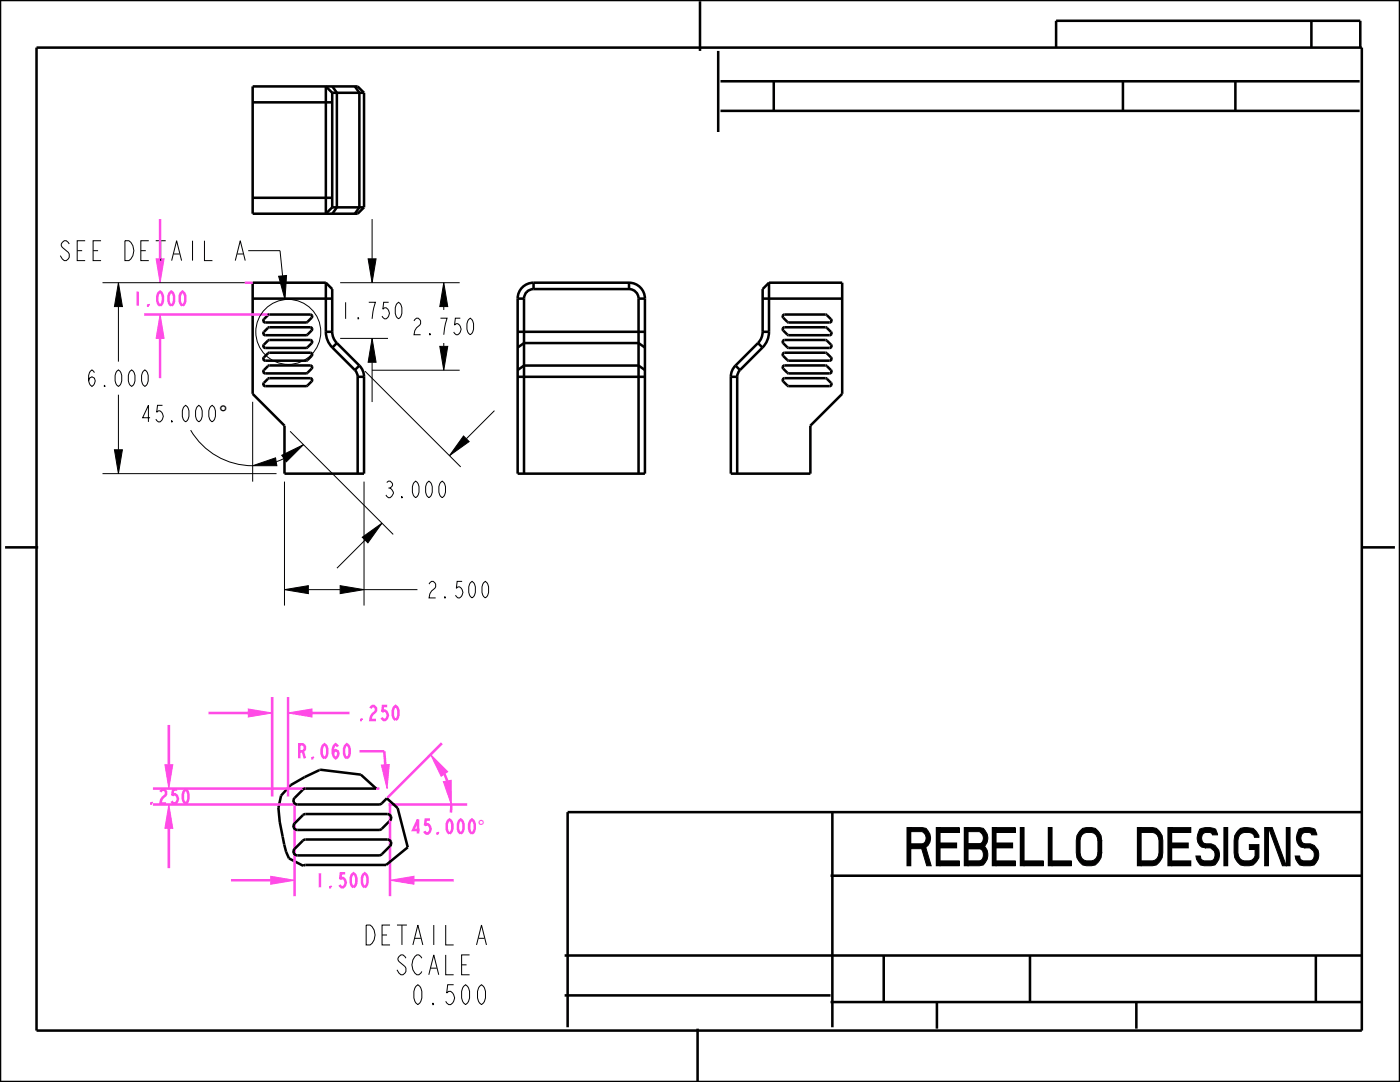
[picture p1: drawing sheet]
<svg xmlns="http://www.w3.org/2000/svg" width="279mm" height="216mm" viewBox="0 0 279 216" stroke-linecap="round" stroke-linejoin="round" font-family="sans-serif">
<path d="M23.6 56.4l.8 4.8h-1.6zM73.5 51.6h1.6l-.8 4.8zM88.6 56.4l.8 4.8h-1.6zM74.3 67.5l.8 4.8h-1.6zM87.8 69.1h1.6l-.8 4.8zM22.8 89.7h1.6l-.8 4.8zM50.4 92.9l4.6-1.5 .3 1.5zM56.2 90.8l4.4-2.1-3.5 3.4zM92.5 87l1.1 1.1-3.9 2.8zM56.8 117.7l4.7-.8v1.6zM67.9 116.9l4.7 .8-4.7 .8zM72.3 107.2l3.9-2.8-2.8 3.9z" fill="#000"/>
<path d="M23.6 56.4l.8 4.8h-1.6zM73.5 51.6h1.6l-.8 4.8zM88.6 56.4l.8 4.8h-1.6zM74.3 67.5l.8 4.8h-1.6zM87.8 69.1h1.6l-.8 4.8zM22.8 89.7h1.6l-.8 4.8zM50.4 92.9l4.6-1.5 .3 1.5zM56.2 90.8l4.4-2.1-3.5 3.4zM92.5 87l1.1 1.1-3.9 2.8zM56.8 117.7l4.7-.8v1.6zM67.9 116.9l4.7 .8-4.7 .8zM72.3 107.2l3.9-2.8-2.8 3.9z" fill="none" stroke="#000" stroke-width=".2"/>
<path d="M88.5 156l1.5-.3 .1 4.8z" fill="#ff4be6"/>
<path d="M88.5 156l1.5-.3 .1 4.8z" fill="none" stroke="#ff4be6" stroke-width=".2"/>
<path d="M85.9 150.6l3.4 3.4-1.3 .9z" fill="#ff4be6"/>
<path d="M85.9 150.6l3.4 3.4-1.3 .9z" fill="none" stroke="#ff4be6" stroke-width=".2"/>
<path d="M77.8 175.7l4.8-.8v1.5z" fill="#ff4be6"/>
<path d="M77.8 175.7l4.8-.8v1.5z" fill="none" stroke="#ff4be6" stroke-width=".2"/>
<path d="M54 174.9l4.8 .8-4.8 .7z" fill="#ff4be6"/>
<path d="M54 174.9l4.8 .8-4.8 .7z" fill="none" stroke="#ff4be6" stroke-width=".2"/>
<path d="M32.9 152.6h1.6l-.8 4.8z" fill="#ff4be6"/>
<path d="M32.9 152.6h1.6l-.8 4.8z" fill="none" stroke="#ff4be6" stroke-width=".2"/>
<path d="M33.7 160.5l.8 4.8h-1.6z" fill="#ff4be6"/>
<path d="M33.7 160.5l.8 4.8h-1.6z" fill="none" stroke="#ff4be6" stroke-width=".2"/>
<path d="M76.1 152.7l1.6-.2-.5 4.9z" fill="#ff4be6"/>
<path d="M76.1 152.7l1.6-.2-.5 4.9z" fill="none" stroke="#ff4be6" stroke-width=".2"/>
<path d="M49.6 141.5l4.7 .8-4.7 .8z" fill="#ff4be6"/>
<path d="M49.6 141.5l4.7 .8-4.7 .8z" fill="none" stroke="#ff4be6" stroke-width=".2"/>
<path d="M57.5 142.3l4.8-.8v1.6z" fill="#ff4be6"/>
<path d="M57.5 142.3l4.8-.8v1.6z" fill="none" stroke="#ff4be6" stroke-width=".2"/>
<path d="M31.2 51.6h1.5l-.7 4.8z" fill="#ff4be6"/>
<path d="M31.2 51.6h1.5l-.7 4.8z" fill="none" stroke="#ff4be6" stroke-width=".2"/>
<path d="M32 62.8l.7 4.7h-1.5z" fill="#ff4be6"/>
<path d="M32 62.8l.7 4.7h-1.5z" fill="none" stroke="#ff4be6" stroke-width=".2"/>
<path d="M55.6 55.1l1.6-.1-.3 4.8z" fill="#000"/>
<g fill="none" stroke="#000" stroke-width=".2">
<path d="M20.5 56.4h28.3M49.5 50h6.4l.5 5M55.6 55.1l1.6-.1-.3 4.8zM67.9 56.4h23.8M74.3 43.7v7.9M23.6 61.2v11M23.6 78.8v10.9M67.9 67.5h9.5M72.8 74.1l19.1 19.1M74.2 73.9h17.5M74.3 72.3v7.9M88.6 61.2v.6"/>
<path d="M88.6 68.4v.7M20.5 94.5h34.7M38 85.8a14.3 14.3 0 0 0 12.4 7.1M50.4 80.2v15.9M56.7 91.5l-1.6 .6M56.8 96.1v24.7M57.9 86.1l20.6 20.5M72.6 96.1v24.7M98.7 81.9l-5.6 5.7M61.5 117.7h6.4M72.6 117.7h10.7M72.9 107.8l-5.7 5.6"/>
<circle cx="57.5" cy="66.2" r="6.5"/>
</g>
<g fill="none" stroke="#000" stroke-width=".51">
<path d="M0 0h279.4v215.9h-279.4zM7.3 9.5h264.5v196.1h-264.5zM66.3 18.5l-1.3-1.3v25.4l1.3-1.2M66.3 18.5v22.9M66.3 18.5h6.3M66.3 17.2l.9 1.3v22.9l-.9 1.2M70.8 17.2l.9 1.3v22.9l-.9 1.2M72.6 18.5l-1.2-1.3h-21v25.4h21l1.2-1.2M72.6 18.5v22.9M139.7 .3v9.9M143.3 10.2v16.1M143.8 16.2h127.6"/>
<path d="M154.4 16.2v5.9M210.8 9.6v-5.5h60.7v5.5M224.1 16.2v5.9M246.5 16.2v5.9M261.7 4.1v5.5M50.4 39.5h15.9M50.4 20.4h15.9M143.8 22.1h127.6M50.4 59.6h15.9M65 56.4h-14.6v22.2l6.4 6.3v9.6h15.8v-19.3M65 56.4v9.8M65 56.4l1.3 1.3v8.5"/>
<path d="M66.3 41.4h6.3M103.3 59.6v34.9h25.4v-34.9M103.3 59.6h1.3M104.6 59.6v34.9M106.5 56.4a3.2 3.2 0 0 0-3.2 3.2M106.5 57.7a1.9 1.9 0 0 0-1.9 1.9M106.5 56.4h19M106.5 56.4v1.3M106.5 57.7h19M125.5 56.4a3.2 3.2 0 0 1 3.2 3.2M125.5 57.7a1.9 1.9 0 0 1 1.9 1.9M125.5 56.4v1.3"/>
<path d="M127.4 59.6h1.3M127.4 59.6v34.9M152.2 59.6h15.9M153.5 56.4h14.6v22.2l-6.4 6.3v9.6h-15.8v-19.3M153.5 56.4l-1.3 1.3v8.5M153.5 56.4v9.8M52.7 63.7l1.1-.9h8.1l.3 .1 .1 .2-.9 1.1-.3 .1h-8.2l-.3-.2zM52.7 71.3l1.1-.9h8.1l.3 .1 .1 .3-.9 1.1-.3 .1h-8.2l-.3-.3zM52.7 73.9l1.1-1h8.1l.3 .1 .1 .3-.9 1.1-.3 .1h-8.2l-.3-.2zM52.7 76.4l1.1-.9h8.1l.3 .1 .1 .2-.9 1.1-.3 .1h-8.2l-.3-.2zM53.5 65.4l.3-.1h8.1l.3 .1 .1 .3-.9 1.1-.3 .1h-8.3l-.2-.2v-.3zM53.5 68l.3-.2h8.1l.3 .2 .1 .2-.9 1.1-.3 .1h-8.3l-.2-.2v-.3z"/>
<path d="M65 66.2a4.4 4.4 0 0 0 1.3 3.2M65 66.2h1.3M66.3 66.2a3.2 3.2 0 0 0 .9 2.3M66.3 69.4l4.5 4.4M67.2 68.5l-.9 .9M67.2 68.5l4.5 4.4M70.8 73.8l.4 .7 .2 .7M71.4 75.2h1.2M71.4 75.2v19.3M71.7 72.9a3.2 3.2 0 0 1 .9 2.3M71.7 72.9l-.9 .9M103.3 75.2h25.4"/>
<path d="M103.3 73.8l1.3-.9h22.8l1.3 .9M103.3 66.2h25.4M103.3 69.4l1.3-.9h22.8l1.3 .9M145.9 75.2h1.2M146.8 72.9a3.2 3.2 0 0 0-.9 2.3M146.8 72.9l.9 .9M147.1 75.2v19.3M147.7 73.8l-.4 .7-.2 .7M151.3 68.5l-4.5 4.4M151.3 68.5l.9 .9M152.2 69.4l-4.5 4.4M152.2 66.2a3.2 3.2 0 0 1-.9 2.3"/>
<path d="M152.2 66.2h1.3M153.5 66.2a4.4 4.4 0 0 1-1.3 3.2M156.3 62.9l.3-.1h8.1l.3 .1 1 1.1-.2 .2-.2 .1h-8.2l-1.1-.9-.1-.3zM156.3 65.4l.3-.1h8.1l.3 .1 1 1.1-.2 .3-.2 .1h-8.2l-1.1-.9-.1-.3zM156.3 68l.3-.2h8.1l.3 .2 1 1-.2 .3-.2 .1h-8.2l-1.1-.9-.1-.3zM156.3 70.5l.3-.1h8.1l.3 .1 1 1.1-.2 .3-.2 .1h-8.2l-1.1-1-.1-.2zM156.3 73l.3-.1h8.1l.3 .1 1 1.1-.2 .3-.2 .1h-8.2l-1.1-.9-.1-.3zM156.3 75.6l.3-.1h8.1l.3 .1 1 1.1-.2 .2-.2 .1h-8.2l-1.1-.9-.1-.3zM1 109.2h6.6M271.8 109.2h6.6M58 156.7l2.8-1.6 3.1-1.5 8.1 1 3.1 2.8h-14.1l-.6 .2-1.6 1.6a.76 .76 0 0 0-.2 .9 .76 .76 0 0 0 .7 .4h16.4l.5-.2 1-1 2.2 1.9 2 7.9-4.3 3.5h-16.1l-.5 .2-2.8-1.5a29.4 29.4 0 0 1-2.1-10.1l.5-2.5zM58.8 169.4l1.6-1.7 .6-.2h16.3a.76 .76 0 0 1 .7 .5 .76 .76 0 0 1-.2 .8l-1.6 1.7-.5 .2h-16.4a.76 .76 0 0 1-.7-.5 .76 .76 0 0 1 .2-.8z"/>
<path d="M60.4 162.7l.6-.3h16.3a.76 .76 0 0 1 .7 .5 .76 .76 0 0 1-.2 .8l-1.6 1.7-.5 .2h-16.4a.76 .76 0 0 1-.7-.5 .76 .76 0 0 1 .2-.8zM165.8 174.7h106.1M166.1 162.1v42.9M271.8 162.1h-158.5v42.9M112.7 198.6h53.1M112.7 190.7h159.2M165.8 199.9h106.1M176.4 190.7v9.2M187 199.9v5.4M205.6 190.7v9.2M226.8 199.9v5.4M262.6 190.7v9.2"/>
<path d="M139.2 205.3v10.6"/>
</g>
<g fill="none" stroke="#ff4be6" stroke-width=".51">
<path d="M32 43.7v7.9M48.8 56.4h1.6M28.8 62.8h25M32 67.5v8M54.3 139.1v19.8M57.5 139.1v19.8M30.5 157.4h30.5M33.7 144.7v7.9M41.6 142.3h8M62.3 142.3h7.4M71.7 149.9h5l.2 2.7M75.1 157.4h.6"/>
<path d="M88.2 148.3l-10.9 10.9M88.7 154.4l.6 1.4M30.5 160.5h28.8M33.7 165.3v7.9M46.1 175.7h7.9M58.8 160.8v18M77.6 160.5h15.6M77.8 160.2v18.6M82.6 175.7h7.9M90.1 160.5l-.1 1.6"/>
</g>
<text font-size="9.9" x="181" y="172.8">REBELLO DESIGNS</text>
<g font-size="5.2">
<text x="11.4" y="52">SEE DETAIL</text>
<text x="46.4" y="52">A</text>
<text x="72.8" y="188.6">DETAIL A</text>
<text x="79.1" y="194.5">SCALE</text>
<text x="82.2" y="200.5">0.500</text>
</g>
<text font-size="4.5" x="43.7" y="84.2">°</text>
<g font-size="4.3">
<text x="67.7" y="63.6">1.750</text>
<text x="82" y="66.8">2.750</text>
<text x="17" y="77.1">6.000</text>
<text x="27.8" y="84.2">45.000°</text>
<text x="76.4" y="99.3">3.000</text>
<text x="85" y="119.3">2.500</text>
</g>
<text font-size="3.8" fill="#ff4be6" x="95.3" y="166.3">°</text>
<g font-size="3.6" fill="#ff4be6">
<text x="26.4" y="61">1.000</text>
<text x="71.1" y="143.7">.250</text>
<text x="59.2" y="151.3">R.060</text>
<text x="29.2" y="160.3">.250</text>
<text x="81.9" y="166.3">45.000°</text>
<text x="62.7" y="177">1.500</text>
</g>
</svg>
